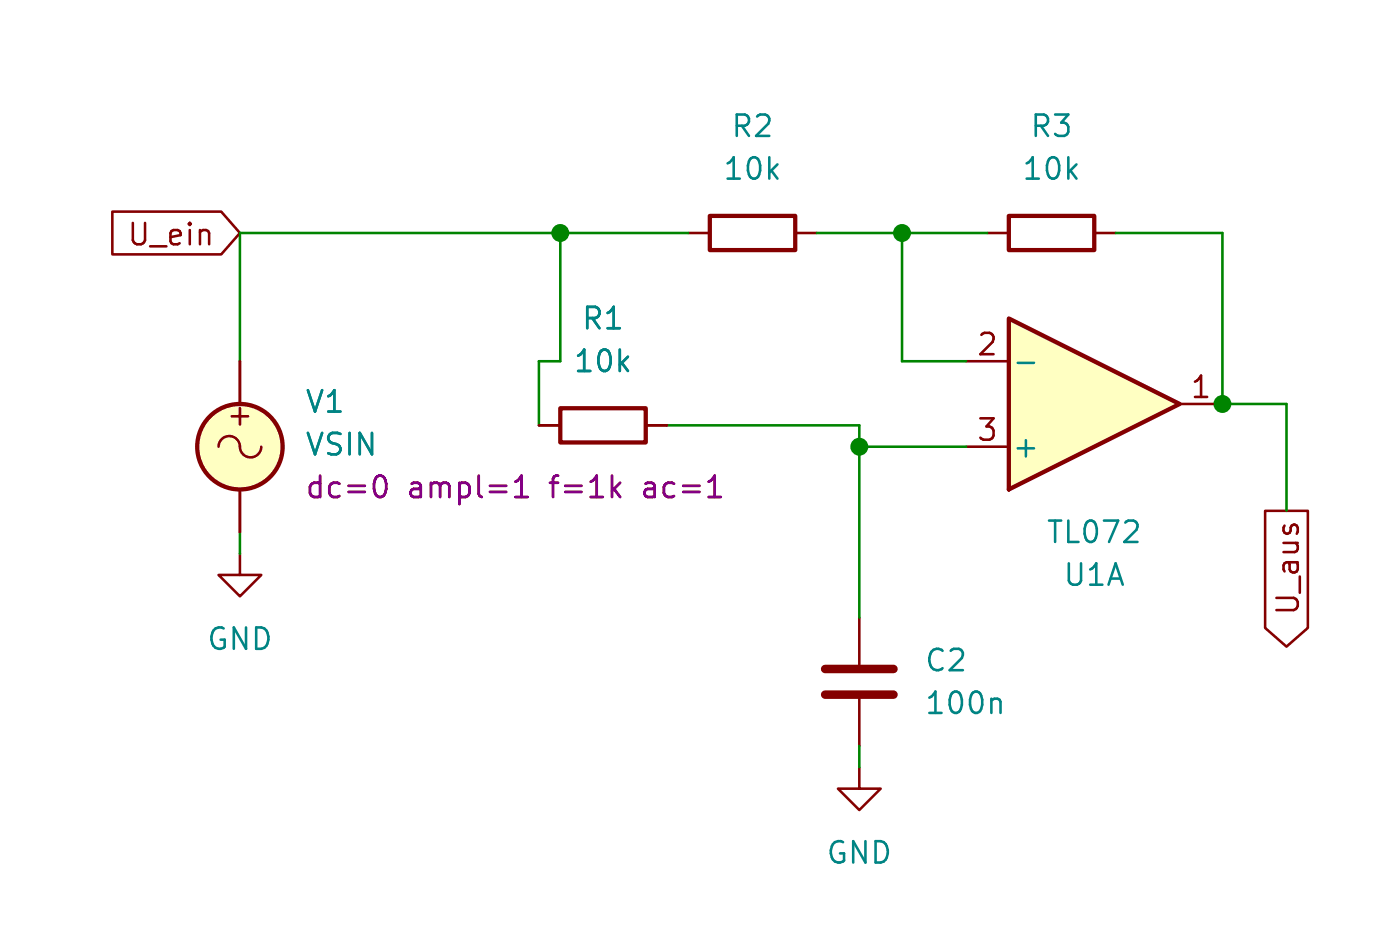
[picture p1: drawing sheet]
<svg xmlns="http://www.w3.org/2000/svg" width="83mm" height="56mm" viewBox="0 0 83 56" stroke-linecap="round" stroke-linejoin="round" font-family="sans-serif">
<path d="M58.7 13.8h1.3M65.1 13.8h1.2M13 26.5a.67 .67 0 0 1 .8-.6 .67 .67 0 0 1 .5 .9 .64 .64 0 0 0 .7 .4 .64 .64 0 0 0 .5-.7M14.3 32.9v1.3h1.2l-1.2 1.2-1.3-1.2h1.3M14.3 21.5v2.5M14.3 29.1v2.5M32 25.3h1.3M38.4 25.3h1.3" fill="none" stroke="#840000" stroke-width=".15"/>
<g fill="none" stroke="#840000" stroke-width=".25">
<path d="M60 12.8h5.1v2.1h-5.1zM33.3 24.3h5.1v2h-5.1z"/>
<circle cx="14.3" cy="26.5" r="2.54"/>
</g>
<circle cx="14.3" cy="26.5" r="2.54" fill="#ffffc2" stroke="#ffffc2" stroke-width=".06"/>
<path d="M22.4 28.3a.3 .3 0 0 1 .5 .2 .65 .65 0 0 1-.4 1h-.1M30.6 29.5h.8M30.6 28.6l.4-.3v1.2M42.1 29.5h.8" fill="none" stroke="#840084" stroke-width=".15"/>
<path d="M60 18.9l10.1 5.1-10.1 5.1z" fill="#ffffc2"/>
<path d="M42.2 12.8h5.1v2.1h-5.1zM60 18.9l10.1 5.1-10.1 5.1z" fill="none" stroke="#840000" stroke-width=".25"/>
<g fill="none" stroke="#840000" stroke-width=".15">
<path d="M6.7 12.6h6.5l1.1 1.2-1.1 1.3h-6.5zM40.9 13.8h1.3M47.3 13.8h1.3M14.3 21.5v2.5M14.3 29.1v2.5M32 25.3h1.3M38.4 25.3h1.3M51.1 36.7v2.8M57.4 21.5h2.6M57.4 26.5h2.6M70.1 24h2.6M75.2 30.4h2.6v6.9l-1.3 1.1-1.3-1.1z"/>
<path d="M51.1 45.6v1.3h1.3l-1.3 1.2-1.3-1.2h1.3M51.1 41.5v2.8"/>
</g>
<path d="M60.5 21.6h1M59.3 41.5l.2 .2v.7" fill="none" stroke="#008484" stroke-width=".15"/>
<path d="M49.1 39.8h4M49.1 41.3h4" fill="none" stroke="#840000" stroke-width=".51"/>
<path d="M33.3 13.8v7.7h-1.3v3.8M40.9 13.8h-26.6v7.7M48.6 13.8h10.1M53.6 13.8v7.7h3.8M66.3 13.8h6.4v10.2h3.8v6.4M14.3 31.6v1.3M39.7 25.3h11.4v11.4M51.1 26.5h6.3M51.1 44.3v1.3" fill="none" stroke="#008400" stroke-width=".15"/>
<path d="M22.4 28.3a.3 .3 0 0 1 .5 .2 .65 .65 0 0 1-.4 1h-.1M30.6 29.5h.8M30.6 28.6l.4-.3v1.2M42.1 29.5h.8" fill="none" stroke="#840084" stroke-width=".15"/>
<g fill="#008400" stroke="#008400" stroke-width=".15">
<circle cx="72.7" cy="24" r=".46"/>
<circle cx="51.1" cy="26.5" r=".46"/>
<circle cx="53.6" cy="13.8" r=".46"/>
<circle cx="33.3" cy="13.8" r=".46"/>
</g>
<g font-size="1.8" fill="#008484">
<text x="42.9" y="10.9">10k</text>
<text x="43.4" y="8.4">R2</text>
<text x="60.7" y="10.9">10k</text>
<text x="61.2" y="8.4">R3</text>
<text x="34" y="22.3">10k</text>
<text x="34.5" y="19.8">R1</text>
<text x="18.1" y="24.7">V1</text>
<text x="18.1" y="27.3">VSIN</text>
<text x="60.1" y="27.4">+</text>
<text x="62.2" y="32.5">TL072</text>
<text x="63.1" y="35">U1A</text>
<text x="12.2" y="38.8">GND</text>
<text x="54.9" y="40.1">C2</text>
<text x="54.9" y="42.6">100n</text>
<text x="49.1" y="51.5">GND</text>
</g>
<g font-size="1.8" fill="#840000">
<text x="7.5" y="14.8">U_ein</text>
<text x="58" y="21.2">2</text>
<text x="70.7" y="23.8">1</text>
<text x="13.4" y="25.5">+</text>
<text x="58" y="26.3">3</text>
<text x="77.5" y="36.7" transform="rotate(-90 77.5 36.7)">U_aus</text>
</g>
<g font-size="1.8" fill="#840084">
<text x="18.1" y="29.8">dc=0</text>
<text x="24.3" y="29.8">ampl=1</text>
<text x="32.9" y="29.8">f=1k</text>
<text x="38.6" y="29.8">ac=1</text>
</g>
</svg>
